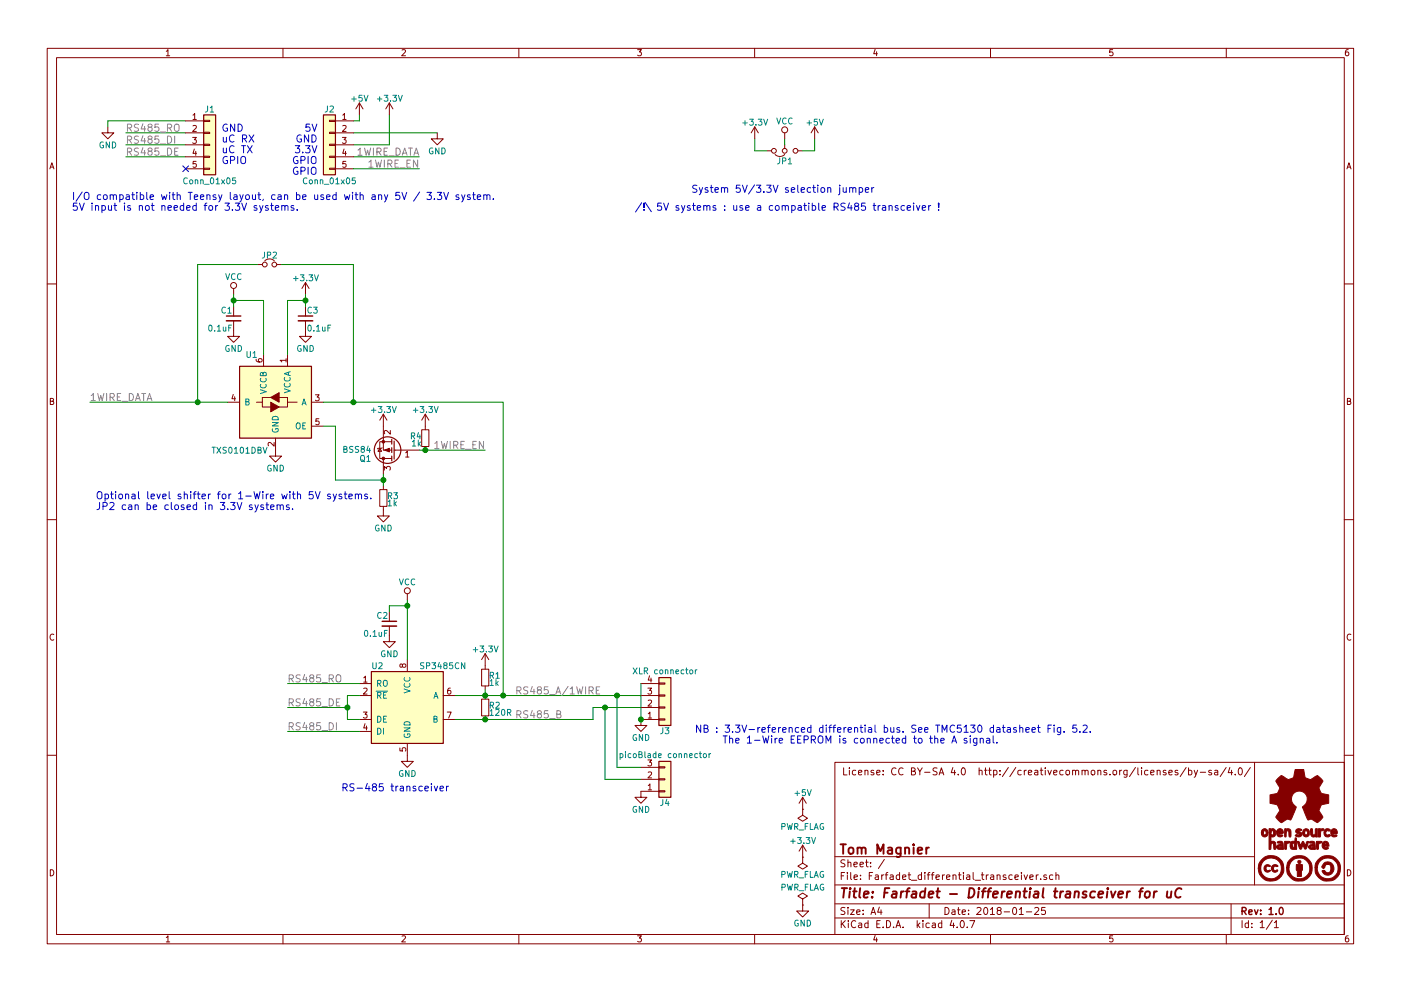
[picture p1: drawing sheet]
EESchema Schematic File Version 2
LIBS:power
LIBS:device
LIBS:switches
LIBS:relays
LIBS:motors
LIBS:transistors
LIBS:conn
LIBS:linear
LIBS:regul
LIBS:74xx
LIBS:cmos4000
LIBS:adc-dac
LIBS:memory
LIBS:xilinx
LIBS:microcontrollers
LIBS:dsp
LIBS:microchip
LIBS:analog_switches
LIBS:motorola
LIBS:texas
LIBS:intel
LIBS:audio
LIBS:interface
LIBS:digital-audio
LIBS:philips
LIBS:display
LIBS:cypress
LIBS:siliconi
LIBS:opto
LIBS:atmel
LIBS:contrib
LIBS:valves
LIBS:tom_kicad
LIBS:Farfadet_differential_transceiver-cache
EELAYER 25 0
EELAYER END
$Descr A4 11693 8268
encoding utf-8
Sheet 1 1
Title "Farfadet - Differential transceiver for uC"
Date "2018-01-25"
Rev "1.0"
Comp "Tom Magnier"
Comment1 ""
Comment2 ""
Comment3 ""
Comment4 ""
$EndDescr
$Comp
L Conn_01x03 J4
U 1 1
P 5550 6500
F 0 "J4" H 5550 6700 50  0000 C CNN
F 1 "picoBlade connector" H 5550 6300 50  0000 C CNN
F 2 "Connectors_Molex:Molex_PicoBlade_53047-0310_03x1.25mm_Straight" H 5550 6500 50  0001 C CNN
F 3 "" H 5550 6500 50  0001 C CNN
	1    5550 6500
	1    0    0    1   
$EndComp
$Comp
L SP3485CN U2
U 1 1
P 3400 5900
F 0 "U2" H 3100 6250 50  0000 L CNN
F 1 "SP3485CN" H 3500 6250 50  0000 L CNN
F 2 "Housings_SOIC:SOIC-8_3.9x4.9mm_Pitch1.27mm" H 4450 5550 50  0001 C CIN
F 3 "" H 3400 5900 50  0001 C CNN
	1    3400 5900
	1    0    0    -1  
$EndComp
$Comp
L C_Small C2
U 1 1
P 3250 5200
F 0 "C2" H 3260 5270 50  0000 L CNN
F 1 "0.1uF" H 3260 5120 50  0000 L CNN
F 2 "Capacitors_SMD:C_0603" H 3250 5200 50  0001 C CNN
F 3 "" H 3250 5200 50  0001 C CNN
	1    3250 5200
	-1   0    0    -1  
$EndComp
$Comp
L R_Small R2
U 1 1
P 4050 5900
F 0 "R2" H 4080 5920 50  0000 L CNN
F 1 "120R" H 4080 5860 50  0000 L CNN
F 2 "Resistors_SMD:R_0603" H 4050 5900 50  0001 C CNN
F 3 "" H 4050 5900 50  0001 C CNN
	1    4050 5900
	1    0    0    -1  
$EndComp
$Comp
L R_Small R1
U 1 1
P 4050 5650
F 0 "R1" H 4080 5670 50  0000 L CNN
F 1 "1k" H 4080 5610 50  0000 L CNN
F 2 "Resistors_SMD:R_0603" H 4050 5650 50  0001 C CNN
F 3 "" H 4050 5650 50  0001 C CNN
	1    4050 5650
	1    0    0    -1  
$EndComp
$Comp
L Jumper_Dual_NC_NO_Small JP1
U 1 1
P 6550 1250
F 0 "JP1" H 6550 1340 50  0000 C CNN
F 1 "Jumper_Dual_NC_NO_Small" H 6560 1190 50  0001 C CNN
F 2 "tom_kicad_lib:Solder_Jumper_3_conn_1-2" H 6510 1250 50  0001 C CNN
F 3 "" H 6510 1250 50  0001 C CNN
	1    6550 1250
	1    0    0    1   
$EndComp
$Comp
L TXS0101DBV U1
U 1 1
P 2300 3350
F 0 "U1" H 2500 3750 50  0000 C CNN
F 1 "TXS0101DBV" H 2600 2950 50  0000 C CNN
F 2 "TO_SOT_Packages_SMD:SOT-23-6" H 2950 2850 50  0001 C CNN
F 3 "" H 2300 3320 50  0001 C CNN
	1    2300 3350
	-1   0    0    -1  
$EndComp
$Comp
L C_Small C3
U 1 1
P 2550 2650
F 0 "C3" H 2560 2720 50  0000 L CNN
F 1 "0.1uF" H 2560 2570 50  0000 L CNN
F 2 "Capacitors_SMD:C_0603" H 2550 2650 50  0001 C CNN
F 3 "" H 2550 2650 50  0001 C CNN
	1    2550 2650
	1    0    0    -1  
$EndComp
Text Notes 600  1750 0    60   ~ 0
I/O compatible with Teensy layout, can be used with any 5V / 3.3V system.\n5V input is not needed for 3.3V systems.
$Comp
L GND #PWR01
U 1 1
P 900 1050
F 0 "#PWR01" H 900 800 50  0001 C CNN
F 1 "GND" H 900 900 50  0000 C CNN
F 2 "" H 900 1050 50  0001 C CNN
F 3 "" H 900 1050 50  0001 C CNN
	1    900  1050
	1    0    0    -1  
$EndComp
Wire Wire Line
	900  1050 900  1000
Wire Wire Line
	900  1000 1550 1000
Wire Wire Line
	1550 1100 1050 1100
Text Label 1050 1100 0    60   ~ 0
RS485_RO
Wire Wire Line
	1550 1200 1050 1200
Text Label 1050 1200 0    60   ~ 0
RS485_DI
Wire Wire Line
	1550 1300 1050 1300
Text Notes 1850 1450 0    60   ~ 0
GND\nuC RX\nuC TX\nGPIO\n \n
Text Notes 2650 1450 2    60   ~ 0
5V\nGND\n3.3V\nGPIO\nGPIO
Text Label 1050 1300 0    60   ~ 0
RS485_DE
$Comp
L +5V #PWR02
U 1 1
P 3000 950
F 0 "#PWR02" H 3000 800 50  0001 C CNN
F 1 "+5V" H 3000 1090 50  0000 C CNN
F 2 "" H 3000 950 50  0001 C CNN
F 3 "" H 3000 950 50  0001 C CNN
	1    3000 950 
	1    0    0    -1  
$EndComp
Wire Wire Line
	2950 1000 3000 1000
Wire Wire Line
	3000 1000 3000 950 
$Comp
L GND #PWR03
U 1 1
P 3650 1100
F 0 "#PWR03" H 3650 850 50  0001 C CNN
F 1 "GND" H 3650 950 50  0000 C CNN
F 2 "" H 3650 1100 50  0001 C CNN
F 3 "" H 3650 1100 50  0001 C CNN
	1    3650 1100
	1    0    0    -1  
$EndComp
Wire Wire Line
	2950 1100 3650 1100
$Comp
L +3.3V #PWR04
U 1 1
P 3250 950
F 0 "#PWR04" H 3250 800 50  0001 C CNN
F 1 "+3.3V" H 3250 1090 50  0000 C CNN
F 2 "" H 3250 950 50  0001 C CNN
F 3 "" H 3250 950 50  0001 C CNN
	1    3250 950 
	1    0    0    -1  
$EndComp
Wire Wire Line
	2950 1200 3250 1200
Wire Wire Line
	3250 1200 3250 950 
Wire Wire Line
	2950 1300 3500 1300
Text Label 3500 1300 2    60   ~ 0
1WIRE_DATA
$Comp
L Conn_01x05 J1
U 1 1
P 1750 1200
F 0 "J1" H 1750 1500 50  0000 C CNN
F 1 "Conn_01x05" H 1750 900 50  0000 C CNN
F 2 "Pin_Headers:Pin_Header_Straight_1x05_Pitch2.54mm" H 1750 1200 50  0001 C CNN
F 3 "" H 1750 1200 50  0001 C CNN
	1    1750 1200
	1    0    0    -1  
$EndComp
$Comp
L Conn_01x05 J2
U 1 1
P 2750 1200
F 0 "J2" H 2750 1500 50  0000 C CNN
F 1 "Conn_01x05" H 2750 900 50  0000 C CNN
F 2 "Pin_Headers:Pin_Header_Straight_1x05_Pitch2.54mm" H 2750 1200 50  0001 C CNN
F 3 "" H 2750 1200 50  0001 C CNN
	1    2750 1200
	-1   0    0    -1  
$EndComp
NoConn ~ 1550 1400
Wire Wire Line
	3500 1400 2950 1400
Text Label 3500 1400 2    60   ~ 0
1WIRE_EN
Text Notes 7300 1600 2    60   ~ 0
System 5V/3.3V selection jumper
$Comp
L VCC #PWR05
U 1 1
P 6550 1150
F 0 "#PWR05" H 6550 1000 50  0001 C CNN
F 1 "VCC" H 6550 1300 50  0000 C CNN
F 2 "" H 6550 1150 50  0001 C CNN
F 3 "" H 6550 1150 50  0001 C CNN
	1    6550 1150
	1    0    0    -1  
$EndComp
Wire Wire Line
	6550 1200 6550 1150
$Comp
L +5V #PWR06
U 1 1
P 6800 1150
F 0 "#PWR06" H 6800 1000 50  0001 C CNN
F 1 "+5V" H 6800 1290 50  0000 C CNN
F 2 "" H 6800 1150 50  0001 C CNN
F 3 "" H 6800 1150 50  0001 C CNN
	1    6800 1150
	1    0    0    -1  
$EndComp
$Comp
L +3.3V #PWR07
U 1 1
P 6300 1150
F 0 "#PWR07" H 6300 1000 50  0001 C CNN
F 1 "+3.3V" H 6300 1290 50  0000 C CNN
F 2 "" H 6300 1150 50  0001 C CNN
F 3 "" H 6300 1150 50  0001 C CNN
	1    6300 1150
	1    0    0    -1  
$EndComp
Wire Wire Line
	6300 1150 6300 1250
Wire Wire Line
	6300 1250 6400 1250
Wire Wire Line
	6700 1250 6800 1250
Wire Wire Line
	6800 1250 6800 1150
$Comp
L C_Small C1
U 1 1
P 1950 2650
F 0 "C1" H 1960 2720 50  0000 L CNN
F 1 "0.1uF" H 1960 2570 50  0000 L CNN
F 2 "Capacitors_SMD:C_0603" H 1950 2650 50  0001 C CNN
F 3 "" H 1950 2650 50  0001 C CNN
	1    1950 2650
	-1   0    0    -1  
$EndComp
Text Notes 7850 1750 2    60   ~ 0
/!\ 5V systems : use a compatible RS485 transceiver !
Wire Wire Line
	3800 5800 5350 5800
Wire Wire Line
	4050 5800 4050 5750
Connection ~ 4050 5800
Wire Wire Line
	3800 6000 4950 6000
Connection ~ 4050 6000
Text Notes 5800 6200 0    60   ~ 0
NB : 3.3V-referenced differential bus. See TMC5130 datasheet Fig. 5.2.\n     The 1-Wire EEPROM is connected to the A signal.
$Comp
L GND #PWR08
U 1 1
P 3250 5300
F 0 "#PWR08" H 3250 5050 50  0001 C CNN
F 1 "GND" H 3250 5150 50  0000 C CNN
F 2 "" H 3250 5300 50  0001 C CNN
F 3 "" H 3250 5300 50  0001 C CNN
	1    3250 5300
	1    0    0    -1  
$EndComp
$Comp
L VCC #PWR09
U 1 1
P 3400 5000
F 0 "#PWR09" H 3400 4850 50  0001 C CNN
F 1 "VCC" H 3400 5150 50  0000 C CNN
F 2 "" H 3400 5000 50  0001 C CNN
F 3 "" H 3400 5000 50  0001 C CNN
	1    3400 5000
	1    0    0    -1  
$EndComp
Wire Wire Line
	3400 5000 3400 5500
Wire Wire Line
	3400 5050 3250 5050
Wire Wire Line
	3250 5050 3250 5100
Connection ~ 3400 5050
$Comp
L +3.3V #PWR010
U 1 1
P 4050 5550
F 0 "#PWR010" H 4050 5400 50  0001 C CNN
F 1 "+3.3V" H 4050 5690 50  0000 C CNN
F 2 "" H 4050 5550 50  0001 C CNN
F 3 "" H 4050 5550 50  0001 C CNN
	1    4050 5550
	1    0    0    -1  
$EndComp
$Comp
L GND #PWR011
U 1 1
P 3400 6300
F 0 "#PWR011" H 3400 6050 50  0001 C CNN
F 1 "GND" H 3400 6150 50  0000 C CNN
F 2 "" H 3400 6300 50  0001 C CNN
F 3 "" H 3400 6300 50  0001 C CNN
	1    3400 6300
	1    0    0    -1  
$EndComp
$Comp
L GND #PWR012
U 1 1
P 5350 6000
F 0 "#PWR012" H 5350 5750 50  0001 C CNN
F 1 "GND" H 5350 5850 50  0000 C CNN
F 2 "" H 5350 6000 50  0001 C CNN
F 3 "" H 5350 6000 50  0001 C CNN
	1    5350 6000
	1    0    0    -1  
$EndComp
$Comp
L GND #PWR013
U 1 1
P 5350 6600
F 0 "#PWR013" H 5350 6350 50  0001 C CNN
F 1 "GND" H 5350 6450 50  0000 C CNN
F 2 "" H 5350 6600 50  0001 C CNN
F 3 "" H 5350 6600 50  0001 C CNN
	1    5350 6600
	1    0    0    -1  
$EndComp
Wire Wire Line
	4950 6000 4950 5900
Wire Wire Line
	4950 5900 5350 5900
Wire Wire Line
	5150 5800 5150 6400
Wire Wire Line
	5150 6400 5350 6400
Connection ~ 5150 5800
Wire Wire Line
	5050 5900 5050 6500
Wire Wire Line
	5050 6500 5350 6500
Connection ~ 5050 5900
Text Label 4300 5800 0    60   ~ 0
RS485_A/1WIRE
Text Label 4300 6000 0    60   ~ 0
RS485_B
$Comp
L GND #PWR014
U 1 1
P 2300 3750
F 0 "#PWR014" H 2300 3500 50  0001 C CNN
F 1 "GND" H 2300 3600 50  0000 C CNN
F 2 "" H 2300 3750 50  0001 C CNN
F 3 "" H 2300 3750 50  0001 C CNN
	1    2300 3750
	1    0    0    -1  
$EndComp
$Comp
L GND #PWR015
U 1 1
P 1950 2750
F 0 "#PWR015" H 1950 2500 50  0001 C CNN
F 1 "GND" H 1950 2600 50  0000 C CNN
F 2 "" H 1950 2750 50  0001 C CNN
F 3 "" H 1950 2750 50  0001 C CNN
	1    1950 2750
	1    0    0    -1  
$EndComp
$Comp
L GND #PWR016
U 1 1
P 2550 2750
F 0 "#PWR016" H 2550 2500 50  0001 C CNN
F 1 "GND" H 2550 2600 50  0000 C CNN
F 2 "" H 2550 2750 50  0001 C CNN
F 3 "" H 2550 2750 50  0001 C CNN
	1    2550 2750
	1    0    0    -1  
$EndComp
$Comp
L VCC #PWR017
U 1 1
P 1950 2450
F 0 "#PWR017" H 1950 2300 50  0001 C CNN
F 1 "VCC" H 1950 2600 50  0000 C CNN
F 2 "" H 1950 2450 50  0001 C CNN
F 3 "" H 1950 2450 50  0001 C CNN
	1    1950 2450
	1    0    0    -1  
$EndComp
Wire Wire Line
	1950 2450 1950 2550
Wire Wire Line
	1950 2500 2200 2500
Wire Wire Line
	2200 2500 2200 2950
Connection ~ 1950 2500
$Comp
L +3.3V #PWR018
U 1 1
P 2550 2450
F 0 "#PWR018" H 2550 2300 50  0001 C CNN
F 1 "+3.3V" H 2550 2590 50  0000 C CNN
F 2 "" H 2550 2450 50  0001 C CNN
F 3 "" H 2550 2450 50  0001 C CNN
	1    2550 2450
	1    0    0    -1  
$EndComp
Wire Wire Line
	2550 2450 2550 2550
Wire Wire Line
	2550 2500 2400 2500
Wire Wire Line
	2400 2500 2400 2950
Connection ~ 2550 2500
Wire Wire Line
	2700 3350 4200 3350
Wire Wire Line
	4200 3350 4200 5800
Connection ~ 4200 5800
Wire Wire Line
	1900 3350 750  3350
Text Label 750  3350 0    60   ~ 0
1WIRE_DATA
Wire Wire Line
	3000 5700 2400 5700
Wire Wire Line
	3000 6100 2400 6100
Wire Wire Line
	2900 6000 3000 6000
Wire Wire Line
	2900 5800 2900 6000
Wire Wire Line
	2900 5800 3000 5800
Wire Wire Line
	2900 5900 2400 5900
Connection ~ 2900 5900
Text Label 2400 5700 0    60   ~ 0
RS485_RO
Text Label 2400 5900 0    60   ~ 0
RS485_DE
Text Label 2400 6100 0    60   ~ 0
RS485_DI
$Comp
L PWR_FLAG #FLG019
U 1 1
P 6700 7550
F 0 "#FLG019" H 6700 7625 50  0001 C CNN
F 1 "PWR_FLAG" H 6700 7700 50  0000 C CNN
F 2 "" H 6700 7550 50  0001 C CNN
F 3 "" H 6700 7550 50  0001 C CNN
	1    6700 7550
	1    0    0    -1  
$EndComp
$Comp
L GND #PWR020
U 1 1
P 6700 7550
F 0 "#PWR020" H 6700 7300 50  0001 C CNN
F 1 "GND" H 6700 7400 50  0000 C CNN
F 2 "" H 6700 7550 50  0001 C CNN
F 3 "" H 6700 7550 50  0001 C CNN
	1    6700 7550
	1    0    0    -1  
$EndComp
$Comp
L +3.3V #PWR021
U 1 1
P 6700 7150
F 0 "#PWR021" H 6700 7000 50  0001 C CNN
F 1 "+3.3V" H 6700 7290 50  0000 C CNN
F 2 "" H 6700 7150 50  0001 C CNN
F 3 "" H 6700 7150 50  0001 C CNN
	1    6700 7150
	1    0    0    -1  
$EndComp
$Comp
L PWR_FLAG #FLG022
U 1 1
P 6700 7150
F 0 "#FLG022" H 6700 7225 50  0001 C CNN
F 1 "PWR_FLAG" H 6700 7300 50  0000 C CNN
F 2 "" H 6700 7150 50  0001 C CNN
F 3 "" H 6700 7150 50  0001 C CNN
	1    6700 7150
	-1   0    0    1   
$EndComp
$Comp
L PWR_FLAG #FLG023
U 1 1
P 6700 6750
F 0 "#FLG023" H 6700 6825 50  0001 C CNN
F 1 "PWR_FLAG" H 6700 6900 50  0000 C CNN
F 2 "" H 6700 6750 50  0001 C CNN
F 3 "" H 6700 6750 50  0001 C CNN
	1    6700 6750
	-1   0    0    1   
$EndComp
$Comp
L +5V #PWR024
U 1 1
P 6700 6750
F 0 "#PWR024" H 6700 6600 50  0001 C CNN
F 1 "+5V" H 6700 6890 50  0000 C CNN
F 2 "" H 6700 6750 50  0001 C CNN
F 3 "" H 6700 6750 50  0001 C CNN
	1    6700 6750
	1    0    0    -1  
$EndComp
$Comp
L R_Small R3
U 1 1
P 3200 4150
F 0 "R3" H 3230 4170 50  0000 L CNN
F 1 "1k" H 3230 4110 50  0000 L CNN
F 2 "Resistors_SMD:R_0603" H 3200 4150 50  0001 C CNN
F 3 "" H 3200 4150 50  0001 C CNN
	1    3200 4150
	1    0    0    -1  
$EndComp
Wire Wire Line
	3200 3950 3200 4050
Wire Wire Line
	2800 4000 3200 4000
Wire Wire Line
	2800 3550 2800 4000
Wire Wire Line
	2800 3550 2700 3550
Connection ~ 3200 4000
$Comp
L GND #PWR025
U 1 1
P 3200 4250
F 0 "#PWR025" H 3200 4000 50  0001 C CNN
F 1 "GND" H 3200 4100 50  0000 C CNN
F 2 "" H 3200 4250 50  0001 C CNN
F 3 "" H 3200 4250 50  0001 C CNN
	1    3200 4250
	1    0    0    -1  
$EndComp
$Comp
L +3.3V #PWR026
U 1 1
P 3200 3550
F 0 "#PWR026" H 3200 3400 50  0001 C CNN
F 1 "+3.3V" H 3200 3690 50  0000 C CNN
F 2 "" H 3200 3550 50  0001 C CNN
F 3 "" H 3200 3550 50  0001 C CNN
	1    3200 3550
	1    0    0    -1  
$EndComp
$Comp
L BSS84 Q1
U 1 1
P 3300 3750
F 0 "Q1" H 3500 3825 50  0000 L CNN
F 1 "BSS84" H 3500 3750 50  0000 L CNN
F 2 "TO_SOT_Packages_SMD:SOT-23" H 3500 3675 50  0001 L CIN
F 3 "" H 3300 3750 50  0001 L CNN
	1    3300 3750
	-1   0    0    1   
$EndComp
Wire Wire Line
	3500 3750 4050 3750
Text Label 4050 3750 2    60   ~ 0
1WIRE_EN
$Comp
L R_Small R4
U 1 1
P 3550 3650
F 0 "R4" H 3580 3670 50  0000 L CNN
F 1 "1k" H 3580 3610 50  0000 L CNN
F 2 "Resistors_SMD:R_0603" H 3550 3650 50  0001 C CNN
F 3 "" H 3550 3650 50  0001 C CNN
	1    3550 3650
	-1   0    0    -1  
$EndComp
Connection ~ 3550 3750
$Comp
L +3.3V #PWR027
U 1 1
P 3550 3550
F 0 "#PWR027" H 3550 3400 50  0001 C CNN
F 1 "+3.3V" H 3550 3690 50  0000 C CNN
F 2 "" H 3550 3550 50  0001 C CNN
F 3 "" H 3550 3550 50  0001 C CNN
	1    3550 3550
	1    0    0    -1  
$EndComp
Text Notes 3750 6600 2    60   ~ 0
RS-485 transceiver
Text Notes 800  4250 0    60   ~ 0
Optional level shifter for 1-Wire with 5V systems.\nJP2 can be closed in 3.3V systems.
$Comp
L Jumper_NC_Small JP2
U 1 1
P 2250 2200
F 0 "JP2" H 2250 2280 50  0000 C CNN
F 1 "Jumper_NC_Small" H 2260 2140 50  0001 C CNN
F 2 "tom_kicad_lib:Solder_Jumper_2_conn" H 2250 2200 50  0001 C CNN
F 3 "" H 2250 2200 50  0001 C CNN
	1    2250 2200
	1    0    0    -1  
$EndComp
Wire Wire Line
	1650 3350 1650 2200
Wire Wire Line
	1650 2200 2150 2200
Connection ~ 1650 3350
Wire Wire Line
	2350 2200 2950 2200
Wire Wire Line
	2950 2200 2950 3350
Connection ~ 2950 3350
$Comp
L Conn_01x04 J3
U 1 1
P 5550 5900
F 0 "J3" H 5550 6100 50  0000 C CNN
F 1 "XLR connector" H 5550 5600 50  0000 C CNN
F 2 "tom_kicad_lib:Neutrik_XLR_NC3FAAH2" H 5550 5900 50  0001 C CNN
F 3 "" H 5550 5900 50  0001 C CNN
	1    5550 5900
	1    0    0    1   
$EndComp
Wire Wire Line
	5350 6000 5350 5700
Connection ~ 5350 6000
$EndSCHEMATC
